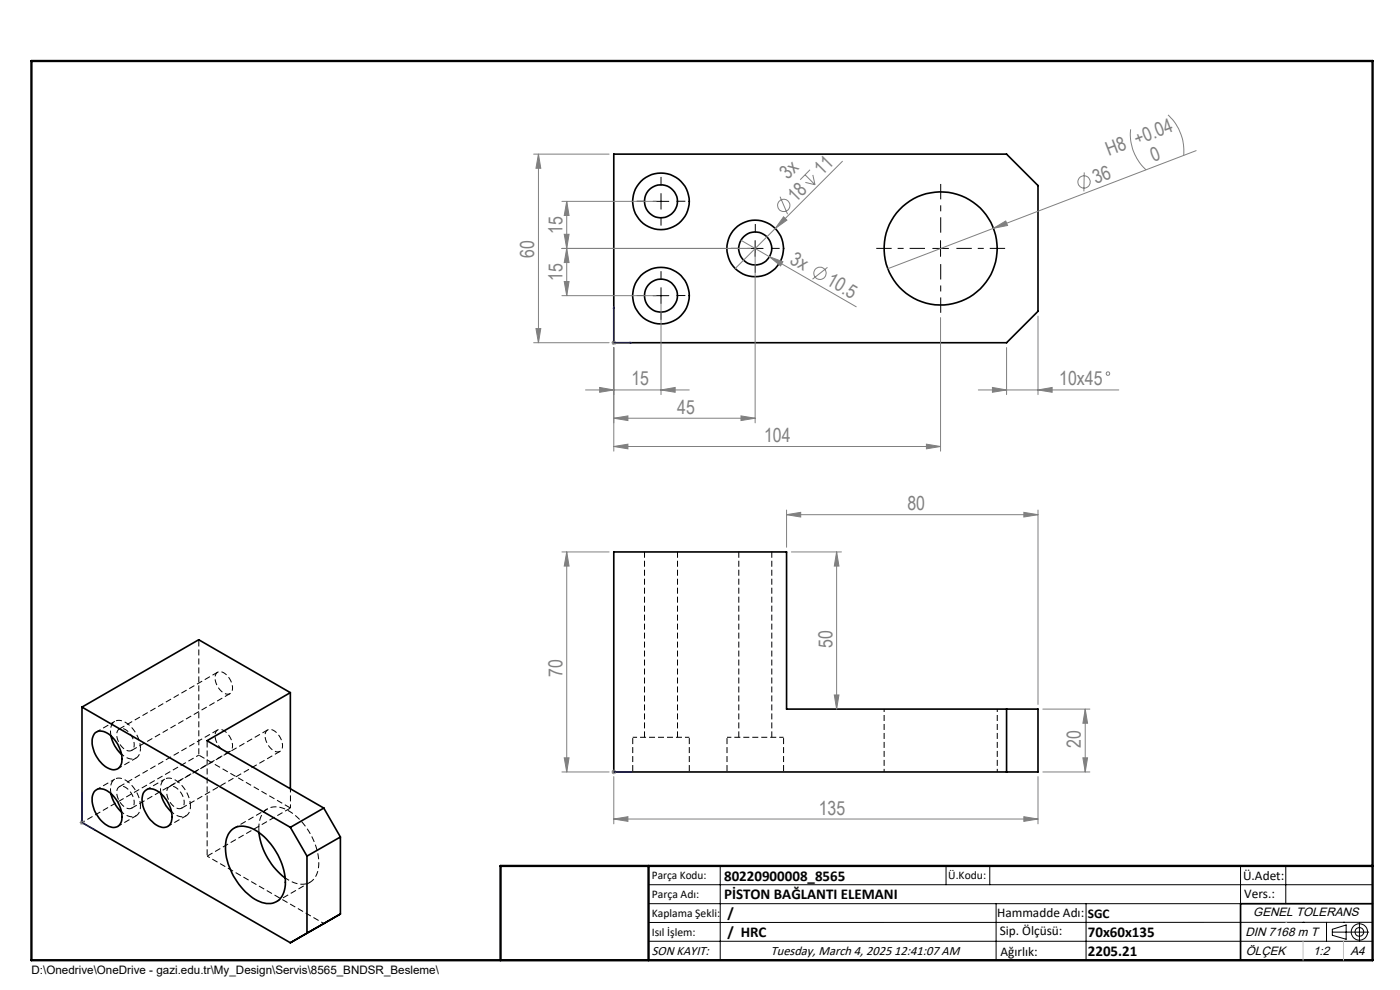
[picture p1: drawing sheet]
<svg xmlns="http://www.w3.org/2000/svg" width="297mm" height="210mm" viewBox="0 0 297 210" stroke-linecap="round" stroke-linejoin="round" font-family="sans-serif">
<g fill="none" stroke="#000" stroke-width=".35">
<path d="M130.2 32.7h83.3l6.7 6.7v26.6l-6.7 6.7h-83.3zM130.2 117.1h36.7v33.3h53.3v13.4h-90zM17.4 150l44.2 25.5M17.4 150v24.5l44.2 25.5M20.2 155.4a2.75 2.75 0 0 1 3.6 .9 6.4 6.4 0 0 1 1.9 5.8 1.86 1.86 0 0 1-3 .7 6.5 6.5 0 0 1-3-6.6zM23.5 156.1a7.4 7.4 0 0 0 2.3 3.9M61.6 146.9l-19.4-11.2-24.8 14.3M61.6 146.9l-17.7 10.2 24.8 14.3M61.6 146.9v20.4M213.5 150.4v13.4M20.2 167.7a2.52 2.52 0 0 1 3.2 .5 6.6 6.6 0 0 1 2.3 6.2 1.86 1.86 0 0 1-3 .7 6.4 6.4 0 0 1-3-6.6zM23.5 168.3a7.4 7.4 0 0 0 2.3 4"/>
<path d="M30.8 167.7a2.52 2.52 0 0 1 3.2 .5 6.6 6.6 0 0 1 2.3 6.2 1.88 1.88 0 0 1-3 .7 6.6 6.6 0 0 1-3-6.6zM34.1 168.3a7.4 7.4 0 0 0 2.3 4M49.2 176a4.4 4.4 0 0 1 5.4 .3 13.7 13.7 0 0 1 5.9 11.9 3.6 3.6 0 0 1-5.4 3 13.2 13.2 0 0 1-7.2-12.8l.5-1.4zM54.9 176.6a14.4 14.4 0 0 0 5.6 9.6M61.6 175.5l3.5 6.1M68.7 171.4l-7.1 4.1M68.7 171.4l3.5 6.1M72.2 177.5l-7.1 4.1M72.2 177.5v16.4M65.1 181.6v16.3l-3.5 2.1M72.2 193.9l-10.6 6.1M72.2 193.9l-3.5 2"/>
<path d="M291.2 191.7h-28v12M106.2 203.7h185"/>
<circle cx="140.2" cy="42.7" r="6"/>
<circle cx="140.2" cy="42.7" r="3.5"/>
<circle cx="160.2" cy="52.7" r="3.5"/>
<circle cx="160.2" cy="52.7" r="6"/>
<circle cx="199.6" cy="52.7" r="12"/>
<circle cx="140.2" cy="62.7" r="6"/>
<circle cx="140.2" cy="62.7" r="3.5"/>
</g>
<path d="M146.2 156.4h-12M166.2 156.4h-12M54.9 175.7v.9M56.8 171.6l-7.1 4M58.7 191.2l7.1-4" fill="none" stroke="#000" stroke-width=".21" stroke-dasharray="1.3 .6" stroke-dashoffset=".4" stroke-linecap="butt"/>
<path d="M42.2 135.7v24.5M43.9 157.1v24.5M134.2 156.4v7.3M154.2 156.4v7.3M146.2 163.7v-7.3M166.2 163.7v-7.3" fill="none" stroke="#000" stroke-width=".21" stroke-dasharray="1.3 .6" stroke-dashoffset="-.2" stroke-linecap="butt"/>
<path d="M136.7 117.1v39.3M156.7 117.1v39.3M27.9 159.2l20.9-12.1M46.2 142.6l-20.9 12M46.2 154.8l-20.9 12.1M56.8 154.8l-20.9 12.1M143.7 156.4v-39.3M163.7 156.4v-39.3M27.9 171.4l20.9-12M38.5 171.4l20.9-12M43.9 181.6l17.7-10.2" fill="none" stroke="#000" stroke-width=".21" stroke-dasharray="1.3 .6" stroke-linecap="butt"/>
<path d="M25.8 160a2.42 2.42 0 0 0 3.5 .4l.3-.5 .2-1.2M187.6 150.4v13.3M25.8 172.2a2.42 2.42 0 0 0 3.5 .5l.3-.6 .2-1.1M36.4 172.2a2.42 2.42 0 0 0 3.5 .5l.3-.6 .2-1.1M42.2 160.2l-24.8 14.3M211.6 163.7v-13.3M43.9 181.6l24.8 14.3" fill="none" stroke="#000" stroke-width=".21" stroke-dasharray="1.3 .6" stroke-dashoffset=".6" stroke-linecap="butt"/>
<path d="M24.4 153l-3.9 2.3M24.4 165.3l-3.9 2.2M25 163l3.9-2.2M25 175.3l3.9-2.2M35 165.3l-3.9 2.2M35.6 175.3l3.9-2.3M60.5 186.2a4.7 4.7 0 0 0 5.7 .6 6.1 6.1 0 0 0 1.2-5.9 13.7 13.7 0 0 0-7-9.3 3.6 3.6 0 0 0-5.4 3l-.1 1.1" fill="none" stroke="#000" stroke-width=".21" stroke-dasharray="1.3 .6" stroke-dashoffset=".3" stroke-linecap="butt"/>
<path d="M61.6 167.3v4.1" fill="none" stroke="#000" stroke-width=".21" stroke-dasharray="1.3 .6" stroke-dashoffset=".5" stroke-linecap="butt"/>
<path d="M29.8 158.7a6.6 6.6 0 0 0-4.2-5.9 1.86 1.86 0 0 0-2.2 2.3l.1 1M29.8 171a6.6 6.6 0 0 0-4.2-5.9 1.86 1.86 0 0 0-2.2 2.2l.1 1M40.4 171a6.6 6.6 0 0 0-4.2-5.9 1.86 1.86 0 0 0-2.2 2.2l.1 1" fill="none" stroke="#000" stroke-width=".21" stroke-dasharray="1.3 .6" stroke-dashoffset=".2" stroke-linecap="butt"/>
<path d="M28.5 158a3.6 3.6 0 0 0-2.7-3.5 1.43 1.43 0 0 0-.9 2.2 3.3 3.3 0 0 0 2.7 2.6l.4-.2 .3-.3 .2-.8M49.3 145.9a3.6 3.6 0 0 0-2.7-3.4 1.43 1.43 0 0 0-.9 2.1 3.3 3.3 0 0 0 2.7 2.7l.5-.2 .3-.4 .1-.8M49.3 158.2a3.6 3.6 0 0 0-2.7-3.5 1.43 1.43 0 0 0-.9 2.2 3.3 3.3 0 0 0 2.7 2.6l.5-.2 .3-.3 .1-.8M59.9 158.2a3.6 3.6 0 0 0-2.7-3.5 1.43 1.43 0 0 0-.8 2.2 3.3 3.3 0 0 0 2.7 2.6l.5-.3 .3-1M28.5 170.2a3.6 3.6 0 0 0-2.7-3.4 1.43 1.43 0 0 0-.9 2.1 3.3 3.3 0 0 0 2.7 2.6l.4-.1 .3-.4 .2-.8M39.1 170.2a3.6 3.6 0 0 0-2.7-3.4 1.43 1.43 0 0 0-.9 2.1 3.3 3.3 0 0 0 2.7 2.6l.6-.3 .3-1" fill="none" stroke="#000" stroke-width=".21" stroke-dasharray="1.3 .6" stroke-dashoffset=".7" stroke-linecap="butt"/>
<path d="M42.2 160.2l19.4 11.2" fill="none" stroke="#000" stroke-width=".21" stroke-dasharray="1.3 .6" stroke-dashoffset="-.1" stroke-linecap="butt"/>
<g fill="none" stroke="#808080" stroke-width=".21">
<path d="M113.2 32.7h16M114.2 32.7l.5 3h-1zM114.2 32.7v40M170.8 37.1l2.1 2.1M170.9 38.7l2 .5M171.8 36l-2 2.1M172.4 37.1l.5 2.1M178.7 34.2l-22.7 22.8M230 36.6l-.1 4M239.9 27.4a10.2 10.2 0 0 0 3.2 8.6M247.8 24.4a10.6 10.6 0 0 1 3.3 8.6M253.8 32l-65.5 25"/>
<path d="M119.2 52.7h40M119.2 42.7h20M119.7 59.7h1l-.5 3zM119.7 49.7h1l-.5 3zM120.2 52.7l.5 3h-1zM120.2 42.7l.5 3h-1zM120.2 42.7v20M157.2 51l24.4 14.1M160.2 53.7v36M163.2 54.5l2.9 1-.5 .9zM165.5 41.7l1.6 3.7M166.2 46l.7 .7-2.4 1.8z"/>
<path d="M175.5 56.7l-3.1 2.5M210.7 48.4l2.7-1.5 .3 .9zM113.2 72.7h16M113.7 69.7h1l-.5 3zM119.2 62.7h20M129.7 72.7h1M129.9 72.3l.7 .8M130.2 72.2v1M130.2 73.7v22M130.6 72.3l-.7 .8M140.2 63.7v20M199.5 67.4v28.3"/>
<path d="M213.5 73.7v10M220.2 67.1v16.6M124.2 82.7h22M127.2 82.2l3 .5-3 .5zM130.2 88.7l3-.5v1zM130.2 94.7l3-.5v1zM130.2 88.7h30M130.2 94.7h69.3M140.2 82.7l3-.5v1zM157.2 88.2l3 .5-3 .5zM196.5 94.2l3 .5-3 .5zM207.5 82.7h29.8"/>
<path d="M210.5 82.2l3 .5-3 .5zM220.2 82.7l3-.5v1zM119.2 117.1h10M120.2 117.1l.5 3h-1zM120.2 117.1v46.7M166.9 109.2l3-.5v1zM166.9 108.2v7.9M166.9 109.2h53.3M167.9 117.1h10.6M177.5 117.1l.5 3h-1zM177.5 117.1v33.3M217.2 108.7l3 .5-3 .5z"/>
<path d="M220.2 108.2v41.2M177 147.4h1l-.5 3zM221.2 150.4h10M230.2 150.4l.5 3h-1zM230.2 150.4v13.4M16.9 174.5h1M17 174.1l.8 .7M17.4 174v1M17.8 174.1l-.8 .7M119.2 163.8h10M119.7 160.8h1l-.5 3zM129.7 163.8h1"/>
<path d="M129.9 163.4l.7 .7M130.2 173.7l3-.5v1zM130.2 163.3v.9M130.2 164.7v10.1M130.2 173.7h90M130.6 163.4l-.7 .7M217.2 173.2l3 .5-3 .5zM220.2 164.7v10.1M221.2 163.8h10M229.7 160.8h1l-.5 3z"/>
<circle cx="230" cy="38.6" r="1.31"/>
<circle cx="166.3" cy="43.6" r="1.31"/>
<circle cx="173.9" cy="58" r="1.3"/>
<circle cx="235" cy="79.3" r=".37"/>
</g>
<g fill="none" stroke="#000" stroke-width=".21">
<path d="M138.5 42.7h3.4M140.2 41.1v3.3M158.5 52.7h3.4M160.2 51v3.4M197.9 52.7h3.3M199.5 51v3.4M138.5 62.7h3.4M140.2 61v3.4M137.6 187.7h153.6M137.6 191.7h153.6M137.6 199.7h153.6M152.8 183.7v20"/>
<path d="M200.7 183.7v4M210 183.7v4M211.3 191.7v12M230.4 191.7v12M263.2 183.7v20M272.8 183.7v8M276.4 195.6h.1M281.4 195.6v4.1M282.6 197.7h7.8M282.6 197.1l3-.9v3l-3-.8zM285 195.6h.1M288.4 195.8v3.8"/>
<path d="M291.2 195.6l-153.6 .1"/>
<circle cx="288.4" cy="197.7" r="1.74"/>
<circle cx="288.4" cy="197.7" r=".93"/>
</g>
<path d="M130.2 65l.1 .4h-.2zM130.2 65v7.7h3.9M133.7 72.6l.4 .1-.4 .1zM17.4 168.2l.1 .3zM17.4 168.2v6.3l2.7 1.6M19.9 175.8l.2 .3-.2-.1zM130.1 163.8h.2zM130.2 163.8h.1M130.2 163.8h3.9M134.1 163.8h-.4h.4" fill="none" stroke="#00f" stroke-width=".21"/>
<path d="M196.2 52.7h-10.3M199.6 49.4v-10.4M199.6 56v10.4M202.9 52.7h10.3" fill="none" stroke="#000" stroke-width=".21" stroke-dasharray="15.2 1.3 1.3 1.3" stroke-dashoffset="12" stroke-linecap="butt"/>
<path d="M140.2 39.4v-1.9M136.9 42.7h-1.8M140.2 46v1.9M140.2 59.4v-1.9M143.6 42.7h1.8M156.9 52.7h-1.8M160.2 49.4v-1.9M160.2 56v1.9M163.6 52.7h1.8M136.9 62.7h-1.8M140.2 66v1.9M143.6 62.7h1.8" fill="none" stroke="#000" stroke-width=".21" stroke-dasharray="15.2 1.3 1.3 1.3" stroke-linecap="butt"/>
<path d="M6.7 12.9h284.5v190.8h-284.5zM137.6 183.7v20M291.2 183.7h-185v20" fill="none" stroke="#000" stroke-width=".5"/>
<path d="M272.8 195.6h.1M276.4 199.7v4M285 199.7v4" fill="none" stroke="#c0c0c0" stroke-width=".21"/>
<g fill="#00f">
<path d="M133.7 72.6l.4 .1-.4 .1zM130.2 65l.1 .4h-.2z"/>
<path d="M19.9 175.8l.2 .3-.2-.1zM17.4 168.2l.1 .3z"/>
<path d="M133.7 163.8h.4zM130.1 163.8h.2z"/>
</g>
<g fill="#808080">
<path d="M210.7 48.4l2.7-1.5 .3 .9z"/>
<path d="M166.2 46l.7 .7-2.4 1.8z"/>
<path d="M163.2 54.5l2.9 1-.5 .9z"/>
<path d="M210.5 82.2l3 .5-3 .5zM220.2 82.7l3-.5v1zM127.2 82.2l3 .5-3 .5zM140.2 82.7l3-.5v1zM130.2 88.7l3-.5v1zM157.2 88.2l3 .5-3 .5z"/>
<path d="M217.2 173.2l3 .5-3 .5zM130.2 173.7l3-.5v1z"/>
<path d="M217.2 108.7l3 .5-3 .5zM166.9 109.2l3-.5v1z"/>
<path d="M114.2 32.7l.5 3h-1zM113.7 69.7h1l-.5 3zM177 147.4h1l-.5 3zM177.5 117.1l.5 3h-1z"/>
<path d="M120.2 52.7l.5 3h-1zM119.7 59.7h1l-.5 3zM120.2 42.7l.5 3h-1zM119.7 49.7h1l-.5 3zM230.2 150.4l.5 3h-1zM229.7 160.8h1l-.5 3zM120.2 117.1l.5 3h-1zM119.7 160.8h1l-.5 3z"/>
<path d="M130.2 94.7l3-.5v1zM196.5 94.2l3 .5-3 .5z"/>
</g>
<g font-size="4.1" fill="#808080">
<text x="235.2" y="33.1" transform="rotate(-21 235.2 33.1)">H8 +0.04</text>
<text x="244.7" y="34.5" transform="rotate(-21 244.7 34.5)">0</text>
<text x="167.1" y="38.2" transform="rotate(-45 167.1 38.2)">3x</text>
<text x="174.4" y="37.4" transform="rotate(-45 174.4 37.4)">11</text>
<text x="232.5" y="39.1" transform="rotate(-21 232.5 39.1)">36</text>
<text x="168.8" y="43" transform="rotate(-45 168.8 43)">18</text>
<text x="119.3" y="49.6" transform="rotate(-90 119.3 49.6)">15</text>
<text x="113.3" y="54.7" transform="rotate(-90 113.3 54.7)">60</text>
<text x="119.3" y="59.5" transform="rotate(-90 119.3 59.5)">15</text>
<text x="167.4" y="55.8" transform="rotate(30 167.4 55.8)">3x</text>
<text x="175.1" y="60.2" transform="rotate(30 175.1 60.2)">10.5</text>
<text x="134" y="81.8">15</text>
<text x="224.7" y="81.8">10x45</text>
<text x="143.7" y="87.8">45</text>
<text x="162.1" y="93.8">104</text>
<text x="192.5" y="108.2">80</text>
<text x="176.6" y="137.4" transform="rotate(-90 176.6 137.4)">50</text>
<text x="119.3" y="143.5" transform="rotate(-90 119.3 143.5)">70</text>
<text x="229.3" y="158.6" transform="rotate(-90 229.3 158.6)">20</text>
<text x="173.7" y="172.8">135</text>
</g>
<g font-size="3.2">
<text x="153.6" y="190.8">PİSTON BAĞLANTI ELEMANI</text>
<text x="153.6" y="186.8">80220900008_8565</text>
<text x="154.3" y="194.8">/</text>
<text x="154.3" y="198.8">/ HRC</text>
<text x="230.8" y="198.7">70x60x135</text>
<text x="230.8" y="202.8">2205.21</text>
</g>
<g font-size="2.8">
<text x="263.7" y="186.7">Ü.Adet:</text>
<text x="263.9" y="190.5">Vers.:</text>
<text x="211.5" y="194.5">Hammadde Adı:</text>
<text x="230.8" y="194.7">SGC</text>
<text x="138.3" y="202.6">SON KAYIT:</text>
<text x="163.5" y="202.6">Tuesday, March 4, 2025 12:41:07 AM</text>
<text x="212.1" y="198.4">Sip. Ölçüsü:</text>
<text x="212.2" y="202.7">Ağırlık:</text>
</g>
<g font-size="2.6">
<text x="265.9" y="194.4">GENEL TOLERANS</text>
<text x="264.2" y="198.5">DIN 7168 m T</text>
<text x="264.3" y="202.6">ÖLÇEK</text>
<text x="278.5" y="202.6">1:2</text>
<text x="286.5" y="202.6">A4</text>
</g>
<g font-size="2.5">
<text x="138.3" y="186.4">Parça Kodu:</text>
<text x="138.3" y="190.5">Parça Adı:</text>
<text x="201.2" y="186.5">Ü.Kodu:</text>
<text x="138.3" y="194.5">Kaplama Şekli:</text>
<text x="138.3" y="198.6">Isıl İşlem:</text>
<text x="6.7" y="206.7">D:\Onedrive\OneDrive - gazi.edu.tr\My_Design\Servis\8565_BNDSR_Besleme\</text>
</g>
</svg>
